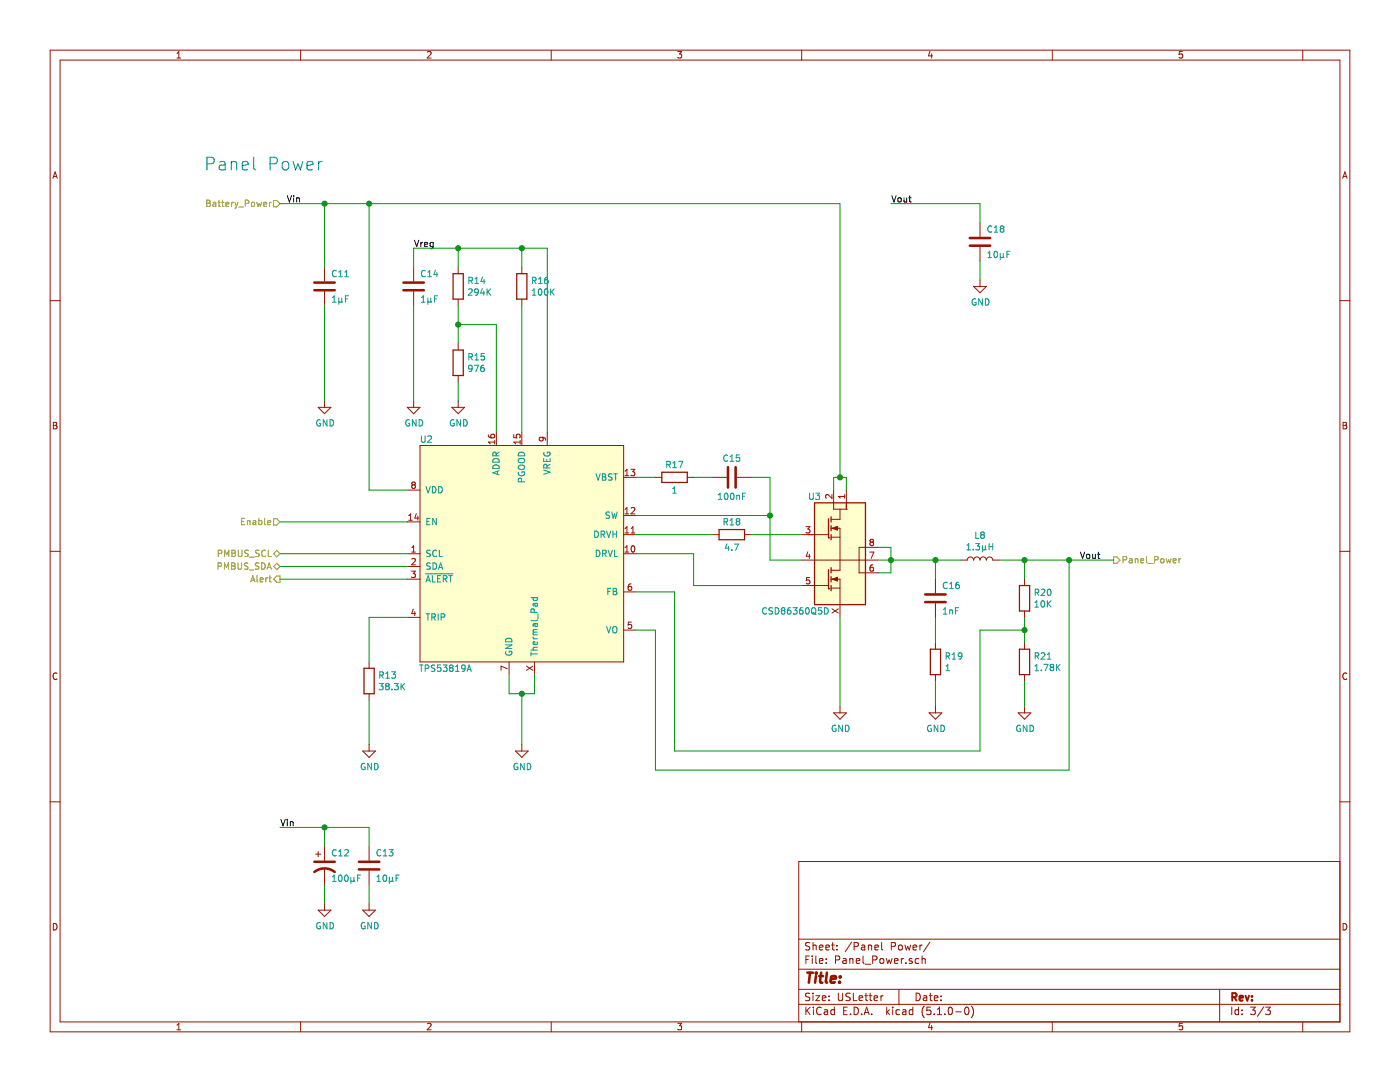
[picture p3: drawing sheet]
EESchema Schematic File Version 4
LIBS:Power Board-cache
EELAYER 29 0
EELAYER END
$Descr USLetter 11000 8500
encoding utf-8
Sheet 3 3
Title ""
Date ""
Rev ""
Comp ""
Comment1 ""
Comment2 ""
Comment3 ""
Comment4 ""
$EndDescr
Text HLabel 2200 1600 0    50   Input ~ 0
Battery_Power
Wire Wire Line
	4300 3400 4300 1950
$Comp
L Device:C C14
U 1 1
P 3250 2250
F 0 "C14" H 3300 2350 50  0000 L CNN
F 1 "1µF" H 3300 2150 50  0000 L CNN
F 2 "Capacitor_SMD:C_0805_2012Metric" H 3288 2100 50  0001 C CNN
F 3 "~" H 3250 2250 50  0001 C CNN
F 4 "587-1438-1-ND" H -100 0   50  0001 C CNN "Digikey No."
F 5 "Taiyo Yuden" H -100 0   50  0001 C CNN "Manufacturer"
F 6 "GMK212B7105KG-T" H -100 0   50  0001 C CNN "Part No."
	1    3250 2250
	1    0    0    -1  
$EndComp
$Comp
L power:GND #PWR021
U 1 1
P 3250 3150
F 0 "#PWR021" H 3250 2900 50  0001 C CNN
F 1 "GND" H 3255 2977 50  0000 C CNN
F 2 "" H 3250 3150 50  0001 C CNN
F 3 "" H 3250 3150 50  0001 C CNN
	1    3250 3150
	1    0    0    -1  
$EndComp
$Comp
L Device:R R16
U 1 1
P 4100 2250
F 0 "R16" H 4170 2296 50  0000 L CNN
F 1 "100K" H 4170 2205 50  0000 L CNN
F 2 "Resistor_SMD:R_0603_1608Metric" V 4030 2250 50  0001 C CNN
F 3 "~" H 4100 2250 50  0001 C CNN
F 4 "Yageo" H 0   0   50  0001 C CNN "Manufacturer"
F 5 "RC0603JR-07100K" H 0   0   50  0001 C CNN "Part No."
F 6 "-" H 0   0   50  0001 C CNN "Digikey No."
	1    4100 2250
	1    0    0    -1  
$EndComp
$Comp
L Device:R R14
U 1 1
P 3600 2250
F 0 "R14" H 3670 2296 50  0000 L CNN
F 1 "294K" H 3670 2205 50  0000 L CNN
F 2 "Resistor_SMD:R_0402_1005Metric" V 3530 2250 50  0001 C CNN
F 3 "~" H 3600 2250 50  0001 C CNN
F 4 "541-294KLCT-ND" H 0   0   50  0001 C CNN "Digikey No."
F 5 "Vishay-Dale" H 0   0   50  0001 C CNN "Manufacturer"
F 6 "CRCW0402294KFKED" H 0   0   50  0001 C CNN "Part No."
	1    3600 2250
	1    0    0    -1  
$EndComp
$Comp
L Device:R R15
U 1 1
P 3600 2850
F 0 "R15" H 3670 2896 50  0000 L CNN
F 1 "976" H 3670 2805 50  0000 L CNN
F 2 "Resistor_SMD:R_0402_1005Metric" V 3530 2850 50  0001 C CNN
F 3 "~" H 3600 2850 50  0001 C CNN
F 4 "541-976LCT-ND" H 0   0   50  0001 C CNN "Digikey No."
F 5 "VIshay-Dale" H 0   0   50  0001 C CNN "Manufacturer"
F 6 "CRCW0402976RFKED" H 0   0   50  0001 C CNN "Part No."
	1    3600 2850
	1    0    0    -1  
$EndComp
$Comp
L power:GND #PWR022
U 1 1
P 3600 3150
F 0 "#PWR022" H 3600 2900 50  0001 C CNN
F 1 "GND" H 3605 2977 50  0000 C CNN
F 2 "" H 3600 3150 50  0001 C CNN
F 3 "" H 3600 3150 50  0001 C CNN
	1    3600 3150
	1    0    0    -1  
$EndComp
Wire Wire Line
	3600 2700 3600 2550
Wire Wire Line
	4100 2100 4100 1950
Connection ~ 4100 1950
Wire Wire Line
	4100 1950 4300 1950
Wire Wire Line
	4100 2400 4100 3400
Wire Wire Line
	3900 3400 3900 2550
Wire Wire Line
	3900 2550 3600 2550
Wire Wire Line
	3600 2550 3600 2400
Text Label 3250 1950 0    50   ~ 0
Vreg
$Comp
L Power_Board:TPS53819A U2
U 1 1
P 4100 4350
F 0 "U2" H 3350 5250 50  0000 C CNN
F 1 "TPS53819A" H 3500 3450 50  0000 C CNN
F 2 "~" H 4100 4350 50  0001 C CNN
F 3 "" H 4100 4350 50  0001 C CNN
F 4 "TPS53819ARGTR" H -100 0   50  0001 C CNN "Part No."
F 5 "TI" H 0   0   50  0001 C CNN "Manufacturer"
F 6 "296-35480-1-ND" H 0   0   50  0001 C CNN "Digikey No."
	1    4100 4350
	1    0    0    -1  
$EndComp
Wire Wire Line
	3200 4100 2200 4100
Wire Wire Line
	3200 4350 2200 4350
Wire Wire Line
	3200 4450 2200 4450
Wire Wire Line
	3200 4550 2200 4550
Wire Wire Line
	3200 4850 2900 4850
Wire Wire Line
	2900 4850 2900 5200
$Comp
L Device:R R13
U 1 1
P 2900 5350
F 0 "R13" H 2970 5396 50  0000 L CNN
F 1 "38.3K" H 2970 5305 50  0000 L CNN
F 2 "Resistor_SMD:R_0805_2012Metric" V 2830 5350 50  0001 C CNN
F 3 "~" H 2900 5350 50  0001 C CNN
F 4 "541-38.3KCCT-ND" H -100 0   50  0001 C CNN "Digikey No."
F 5 "Vishay-Dale" H -100 0   50  0001 C CNN "Manufacturer"
F 6 "CRCW080538K3FKEA" H -100 0   50  0001 C CNN "Part No."
	1    2900 5350
	1    0    0    -1  
$EndComp
Wire Wire Line
	2900 5500 2900 5850
$Comp
L power:GND #PWR019
U 1 1
P 2900 5850
F 0 "#PWR019" H 2900 5600 50  0001 C CNN
F 1 "GND" H 2905 5677 50  0000 C CNN
F 2 "" H 2900 5850 50  0001 C CNN
F 3 "" H 2900 5850 50  0001 C CNN
	1    2900 5850
	1    0    0    -1  
$EndComp
Wire Wire Line
	4000 5300 4000 5450
Wire Wire Line
	4000 5450 4100 5450
Wire Wire Line
	4200 5450 4200 5300
Wire Wire Line
	4100 5450 4100 5850
Connection ~ 4100 5450
Wire Wire Line
	4100 5450 4200 5450
$Comp
L power:GND #PWR023
U 1 1
P 4100 5850
F 0 "#PWR023" H 4100 5600 50  0001 C CNN
F 1 "GND" H 4105 5677 50  0000 C CNN
F 2 "" H 4100 5850 50  0001 C CNN
F 3 "" H 4100 5850 50  0001 C CNN
	1    4100 5850
	1    0    0    -1  
$EndComp
Text Notes 1600 1350 0    100  ~ 0
Panel Power
$Comp
L Device:R R18
U 1 1
P 5750 4200
F 0 "R18" V 5650 4200 50  0000 C CNN
F 1 "4.7" V 5850 4200 50  0000 C CNN
F 2 "Resistor_SMD:R_0805_2012Metric" V 5680 4200 50  0001 C CNN
F 3 "~" H 5750 4200 50  0001 C CNN
F 4 "P4.7DCT-ND" H 0   0   50  0001 C CNN "Digikey No."
F 5 "Panasonic" H 0   0   50  0001 C CNN "Manufacturer"
F 6 "ERJ-6RQF4R7V" H 0   0   50  0001 C CNN "Part No."
	1    5750 4200
	0    1    1    0   
$EndComp
Wire Wire Line
	5000 4200 5600 4200
Wire Wire Line
	5000 4350 5450 4350
Wire Wire Line
	5450 4350 5450 4600
Wire Wire Line
	5000 4050 6050 4050
Wire Wire Line
	5000 3750 5150 3750
Wire Wire Line
	5900 3750 6050 3750
Wire Wire Line
	6050 3750 6050 4050
Connection ~ 6050 4050
Wire Wire Line
	6050 4050 6050 4400
Wire Wire Line
	3200 3850 2900 3850
Wire Wire Line
	2900 3850 2900 1600
Connection ~ 2900 1600
Wire Wire Line
	2900 1600 6600 1600
Wire Wire Line
	5450 3750 5600 3750
$Comp
L Device:C C15
U 1 1
P 5750 3750
F 0 "C15" V 5600 3750 50  0000 C CNN
F 1 "100nF" V 5900 3750 50  0000 C CNN
F 2 "Capacitor_SMD:C_0805_2012Metric" H 5788 3600 50  0001 C CNN
F 3 "~" H 5750 3750 50  0001 C CNN
F 4 "445-5827-1-ND" H -100 0   50  0001 C CNN "Digikey No."
F 5 "TDK" H -100 0   50  0001 C CNN "Manufacturer"
F 6 "CGA4J2X7R2A104K125AA" H -100 0   50  0001 C CNN "Part No."
	1    5750 3750
	0    1    1    0   
$EndComp
$Comp
L Device:R R17
U 1 1
P 5300 3750
F 0 "R17" V 5200 3750 50  0000 C CNN
F 1 "1" V 5400 3750 50  0000 C CNN
F 2 "Resistor_SMD:R_0805_2012Metric" V 5230 3750 50  0001 C CNN
F 3 "~" H 5300 3750 50  0001 C CNN
F 4 "541-1.00CCCT-ND" H 0   0   50  0001 C CNN "Digikey No."
F 5 "Vishay-Dale" H 0   0   50  0001 C CNN "Manufacturer"
F 6 "CRCW08051R00FKEA" H 0   0   50  0001 C CNN "Part No."
	1    5300 3750
	0    1    1    0   
$EndComp
Wire Wire Line
	5300 5900 5300 4650
Wire Wire Line
	5300 4650 5000 4650
Wire Wire Line
	8400 6050 5150 6050
Wire Wire Line
	5150 6050 5150 4950
Wire Wire Line
	5150 4950 5000 4950
$Comp
L Device:C C11
U 1 1
P 2550 2250
F 0 "C11" H 2600 2350 50  0000 L CNN
F 1 "1µF" H 2600 2150 50  0000 L CNN
F 2 "Capacitor_SMD:C_0805_2012Metric" H 2588 2100 50  0001 C CNN
F 3 "~" H 2550 2250 50  0001 C CNN
F 4 "587-1438-1-ND" H -100 0   50  0001 C CNN "Digikey No."
F 5 "Taiyo Yuden" H -100 0   50  0001 C CNN "Manufacturer"
F 6 "GMK212B7105KG-T" H -100 0   50  0001 C CNN "Part No."
	1    2550 2250
	1    0    0    -1  
$EndComp
$Comp
L power:GND #PWR017
U 1 1
P 2550 3150
F 0 "#PWR017" H 2550 2900 50  0001 C CNN
F 1 "GND" H 2555 2977 50  0000 C CNN
F 2 "" H 2550 3150 50  0001 C CNN
F 3 "" H 2550 3150 50  0001 C CNN
	1    2550 3150
	1    0    0    -1  
$EndComp
$Comp
L power:GND #PWR018
U 1 1
P 2550 7100
F 0 "#PWR018" H 2550 6850 50  0001 C CNN
F 1 "GND" H 2555 6927 50  0000 C CNN
F 2 "" H 2550 7100 50  0001 C CNN
F 3 "" H 2550 7100 50  0001 C CNN
	1    2550 7100
	1    0    0    -1  
$EndComp
Wire Wire Line
	2550 6500 2550 6650
Wire Wire Line
	2550 2400 2550 3150
Wire Wire Line
	2550 6950 2550 7100
Wire Wire Line
	3250 1950 3250 2100
Connection ~ 3600 1950
Wire Wire Line
	3250 2400 3250 3150
Wire Wire Line
	3600 3150 3600 3000
Wire Wire Line
	3600 2100 3600 1950
Connection ~ 3600 2550
Wire Wire Line
	3600 1950 3250 1950
Wire Wire Line
	3600 1950 4100 1950
Connection ~ 2550 1600
Wire Wire Line
	2550 1600 2900 1600
Wire Wire Line
	2550 1600 2550 2100
Text HLabel 2200 4550 0    50   Output ~ 0
Alert
Text HLabel 2200 4450 0    50   BiDi ~ 0
PMBUS_SDA
Text HLabel 2200 4350 0    50   BiDi ~ 0
PMBUS_SCL
Text HLabel 2200 4100 0    50   Input ~ 0
Enable
Wire Wire Line
	6600 3750 6650 3750
Connection ~ 6600 3750
Wire Wire Line
	6550 3750 6600 3750
Wire Wire Line
	7700 2050 7700 2200
$Comp
L power:GND #PWR027
U 1 1
P 7700 2200
F 0 "#PWR027" H 7700 1950 50  0001 C CNN
F 1 "GND" H 7705 2027 50  0000 C CNN
F 2 "" H 7700 2200 50  0001 C CNN
F 3 "" H 7700 2200 50  0001 C CNN
	1    7700 2200
	1    0    0    -1  
$EndComp
Connection ~ 8400 4400
$Comp
L Device:C C18
U 1 1
P 7700 1900
F 0 "C18" H 7750 2000 50  0000 L CNN
F 1 "10µF" H 7750 1800 50  0000 L CNN
F 2 "Capacitor_SMD:C_0805_2012Metric" H 7738 1750 50  0001 C CNN
F 3 "~" H 7700 1900 50  0001 C CNN
F 4 "490-10748-1-ND" H -450 0   50  0001 C CNN "Digikey No."
F 5 "Murata" H -450 0   50  0001 C CNN "Manufacturer"
F 6 " GRM21BR61E106MA73L " H -450 0   50  0001 C CNN "Part No."
	1    7700 1900
	1    0    0    -1  
$EndComp
Wire Wire Line
	8400 4400 8400 6050
Wire Wire Line
	8050 4850 8050 4950
Wire Wire Line
	8050 4400 8050 4550
Wire Wire Line
	7850 4400 8050 4400
$Comp
L Device:R R21
U 1 1
P 8050 5200
F 0 "R21" H 8120 5246 50  0000 L CNN
F 1 "1.78K" H 8120 5155 50  0000 L CNN
F 2 "Resistor_SMD:R_0805_2012Metric" V 7980 5200 50  0001 C CNN
F 3 "~" H 8050 5200 50  0001 C CNN
F 4 "P1.78KCCT-ND" H 0   0   50  0001 C CNN "Digikey No."
F 5 "Panasonic" H 0   0   50  0001 C CNN "Manufacturer"
F 6 "ERJ-6ENF1781V" H 0   0   50  0001 C CNN "Part No."
	1    8050 5200
	1    0    0    -1  
$EndComp
$Comp
L Device:R R20
U 1 1
P 8050 4700
F 0 "R20" H 8120 4746 50  0000 L CNN
F 1 "10K" H 8120 4655 50  0000 L CNN
F 2 "Resistor_SMD:R_0402_1005Metric" V 7980 4700 50  0001 C CNN
F 3 "~" H 8050 4700 50  0001 C CNN
F 4 "RMCF0402FT10K0CT-ND" H 0   0   50  0001 C CNN "Digikey No."
F 5 "Stackpole" H 0   0   50  0001 C CNN "Manufacturer"
F 6 "RMCF0402FT10K0" H 0   0   50  0001 C CNN "Part No."
	1    8050 4700
	1    0    0    -1  
$EndComp
Wire Wire Line
	7350 5350 7350 5550
Wire Wire Line
	7350 4850 7350 5050
Wire Wire Line
	7350 4400 7550 4400
Connection ~ 7350 4400
Wire Wire Line
	7350 4550 7350 4400
$Comp
L power:GND #PWR025
U 1 1
P 7350 5550
F 0 "#PWR025" H 7350 5300 50  0001 C CNN
F 1 "GND" H 7355 5377 50  0000 C CNN
F 2 "" H 7350 5550 50  0001 C CNN
F 3 "" H 7350 5550 50  0001 C CNN
	1    7350 5550
	1    0    0    -1  
$EndComp
$Comp
L Device:C C16
U 1 1
P 7350 4700
F 0 "C16" H 7400 4800 50  0000 L CNN
F 1 "1nF" H 7400 4600 50  0000 L CNN
F 2 "Capacitor_SMD:C_0603_1608Metric" H 7388 4550 50  0001 C CNN
F 3 "~" H 7350 4700 50  0001 C CNN
F 4 "399-1083-1-ND" H -100 0   50  0001 C CNN "Digikey No."
F 5 "Kemet" H -100 0   50  0001 C CNN "Manufacturer"
F 6 "C0603C102J5RACTU" H -100 0   50  0001 C CNN "Part No."
	1    7350 4700
	1    0    0    -1  
$EndComp
$Comp
L Device:R R19
U 1 1
P 7350 5200
F 0 "R19" H 7420 5246 50  0000 L CNN
F 1 "1" H 7420 5155 50  0000 L CNN
F 2 "Resistor_SMD:R_0805_2012Metric" V 7280 5200 50  0001 C CNN
F 3 "~" H 7350 5200 50  0001 C CNN
F 4 "541-1.00CCCT-ND" H 0   0   50  0001 C CNN "Digikey No."
F 5 "Vishay-Dale" H 0   0   50  0001 C CNN "Manufacturer"
F 6 "CRCW08051R00FKEA" H 0   0   50  0001 C CNN "Part No."
	1    7350 5200
	1    0    0    -1  
$EndComp
Wire Wire Line
	7000 4400 7350 4400
Wire Wire Line
	6600 4850 6600 5550
$Comp
L power:GND #PWR024
U 1 1
P 6600 5550
F 0 "#PWR024" H 6600 5300 50  0001 C CNN
F 1 "GND" H 6605 5377 50  0000 C CNN
F 2 "" H 6600 5550 50  0001 C CNN
F 3 "" H 6600 5550 50  0001 C CNN
	1    6600 5550
	1    0    0    -1  
$EndComp
Wire Wire Line
	7000 4500 6900 4500
Wire Wire Line
	7000 4400 7000 4500
Connection ~ 7000 4400
Wire Wire Line
	7000 4300 7000 4400
Wire Wire Line
	6900 4300 7000 4300
Wire Wire Line
	6900 4400 7000 4400
$Comp
L Device:L L8
U 1 1
P 7700 4400
F 0 "L8" V 7890 4400 50  0000 C CNN
F 1 "1.3µH" V 7799 4400 50  0000 C CNN
F 2 "" H 7700 4400 50  0001 C CNN
F 3 "~" H 7700 4400 50  0001 C CNN
F 4 "Mouser" H -100 0   50  0001 C CNN "Digikey No."
F 5 "Coilcraft" H -100 0   50  0001 C CNN "Manufacturer"
F 6 "XAL1580-132MEB" H -100 0   50  0001 C CNN "Part No."
	1    7700 4400
	0    -1   -1   0   
$EndComp
Wire Wire Line
	6550 3850 6550 3750
Wire Wire Line
	6650 3850 6650 3750
Wire Wire Line
	6600 1600 6600 3750
Wire Wire Line
	6050 4400 6300 4400
Wire Wire Line
	5450 4600 6300 4600
$Comp
L Power_Board:CSD86360Q5D U3
U 1 1
P 6600 4350
F 0 "U3" H 6400 4800 50  0000 C CNN
F 1 "CSD86360Q5D" H 6250 3900 50  0000 C CNN
F 2 "" H 6500 4350 100 0001 C CNN
F 3 "" H 6500 4350 100 0001 C CNN
F 4 "TI" H 0   0   50  0001 C CNN "Manufacturer"
F 5 "296-35026-1-ND" H 0   0   50  0001 C CNN "Digikey No."
F 6 "CSD86360Q5D" H 0   0   50  0001 C CNN "Part No."
	1    6600 4350
	1    0    0    -1  
$EndComp
Text HLabel 8750 4400 2    50   Output ~ 0
Panel_Power
Wire Wire Line
	5900 4200 6300 4200
Connection ~ 8050 4400
Wire Wire Line
	8050 4400 8400 4400
Text Label 2250 1600 0    50   ~ 0
Vin
Wire Wire Line
	2200 1600 2550 1600
$Comp
L Device:C C13
U 1 1
P 2900 6800
F 0 "C13" H 2950 6900 50  0000 L CNN
F 1 "10µF" H 2950 6700 50  0000 L CNN
F 2 "Capacitor_SMD:C_0805_2012Metric" H 2938 6650 50  0001 C CNN
F 3 "~" H 2900 6800 50  0001 C CNN
F 4 "490-10748-1-ND" H 0   0   50  0001 C CNN "Digikey No."
F 5 "Murata" H 0   0   50  0001 C CNN "Manufacturer"
F 6 " GRM21BR61E106MA73L " H 0   0   50  0001 C CNN "Part No."
	1    2900 6800
	1    0    0    -1  
$EndComp
$Comp
L power:GND #PWR020
U 1 1
P 2900 7100
F 0 "#PWR020" H 2900 6850 50  0001 C CNN
F 1 "GND" H 2905 6927 50  0000 C CNN
F 2 "" H 2900 7100 50  0001 C CNN
F 3 "" H 2900 7100 50  0001 C CNN
	1    2900 7100
	1    0    0    -1  
$EndComp
Wire Wire Line
	2900 6500 2900 6650
Wire Wire Line
	2900 6950 2900 7100
Connection ~ 2550 6500
Wire Wire Line
	2550 6500 2200 6500
Wire Wire Line
	2900 6500 2550 6500
Text Label 2200 6500 0    50   ~ 0
Vin
Wire Wire Line
	8400 4400 8750 4400
Wire Wire Line
	7700 1600 7700 1750
Text Label 7000 1600 0    50   ~ 0
Vout
Text Label 8650 4400 2    50   ~ 0
Vout
$Comp
L power:GND #PWR028
U 1 1
P 8050 5550
F 0 "#PWR028" H 8050 5300 50  0001 C CNN
F 1 "GND" H 8055 5377 50  0000 C CNN
F 2 "" H 8050 5550 50  0001 C CNN
F 3 "" H 8050 5550 50  0001 C CNN
	1    8050 5550
	1    0    0    -1  
$EndComp
Wire Wire Line
	8050 5350 8050 5550
Wire Wire Line
	8050 4950 7700 4950
Wire Wire Line
	7700 4950 7700 5900
Wire Wire Line
	7700 5900 5300 5900
Connection ~ 8050 4950
Wire Wire Line
	8050 4950 8050 5050
Wire Wire Line
	7000 1600 7700 1600
$Comp
L Device:CP1 C12
U 1 1
P 2550 6800
F 0 "C12" H 2600 6900 50  0000 L CNN
F 1 "100µF" H 2600 6700 50  0000 L CNN
F 2 "" H 2550 6800 50  0001 C CNN
F 3 "~" H 2550 6800 50  0001 C CNN
F 4 "399-6672-1-ND" H 0   0   50  0001 C CNN "Digikey No."
F 5 "Kemet" H 0   0   50  0001 C CNN "Manufacturer"
F 6 "EDK107M050A9MAA" H 0   0   50  0001 C CNN "Part No."
	1    2550 6800
	1    0    0    -1  
$EndComp
$EndSCHEMATC
